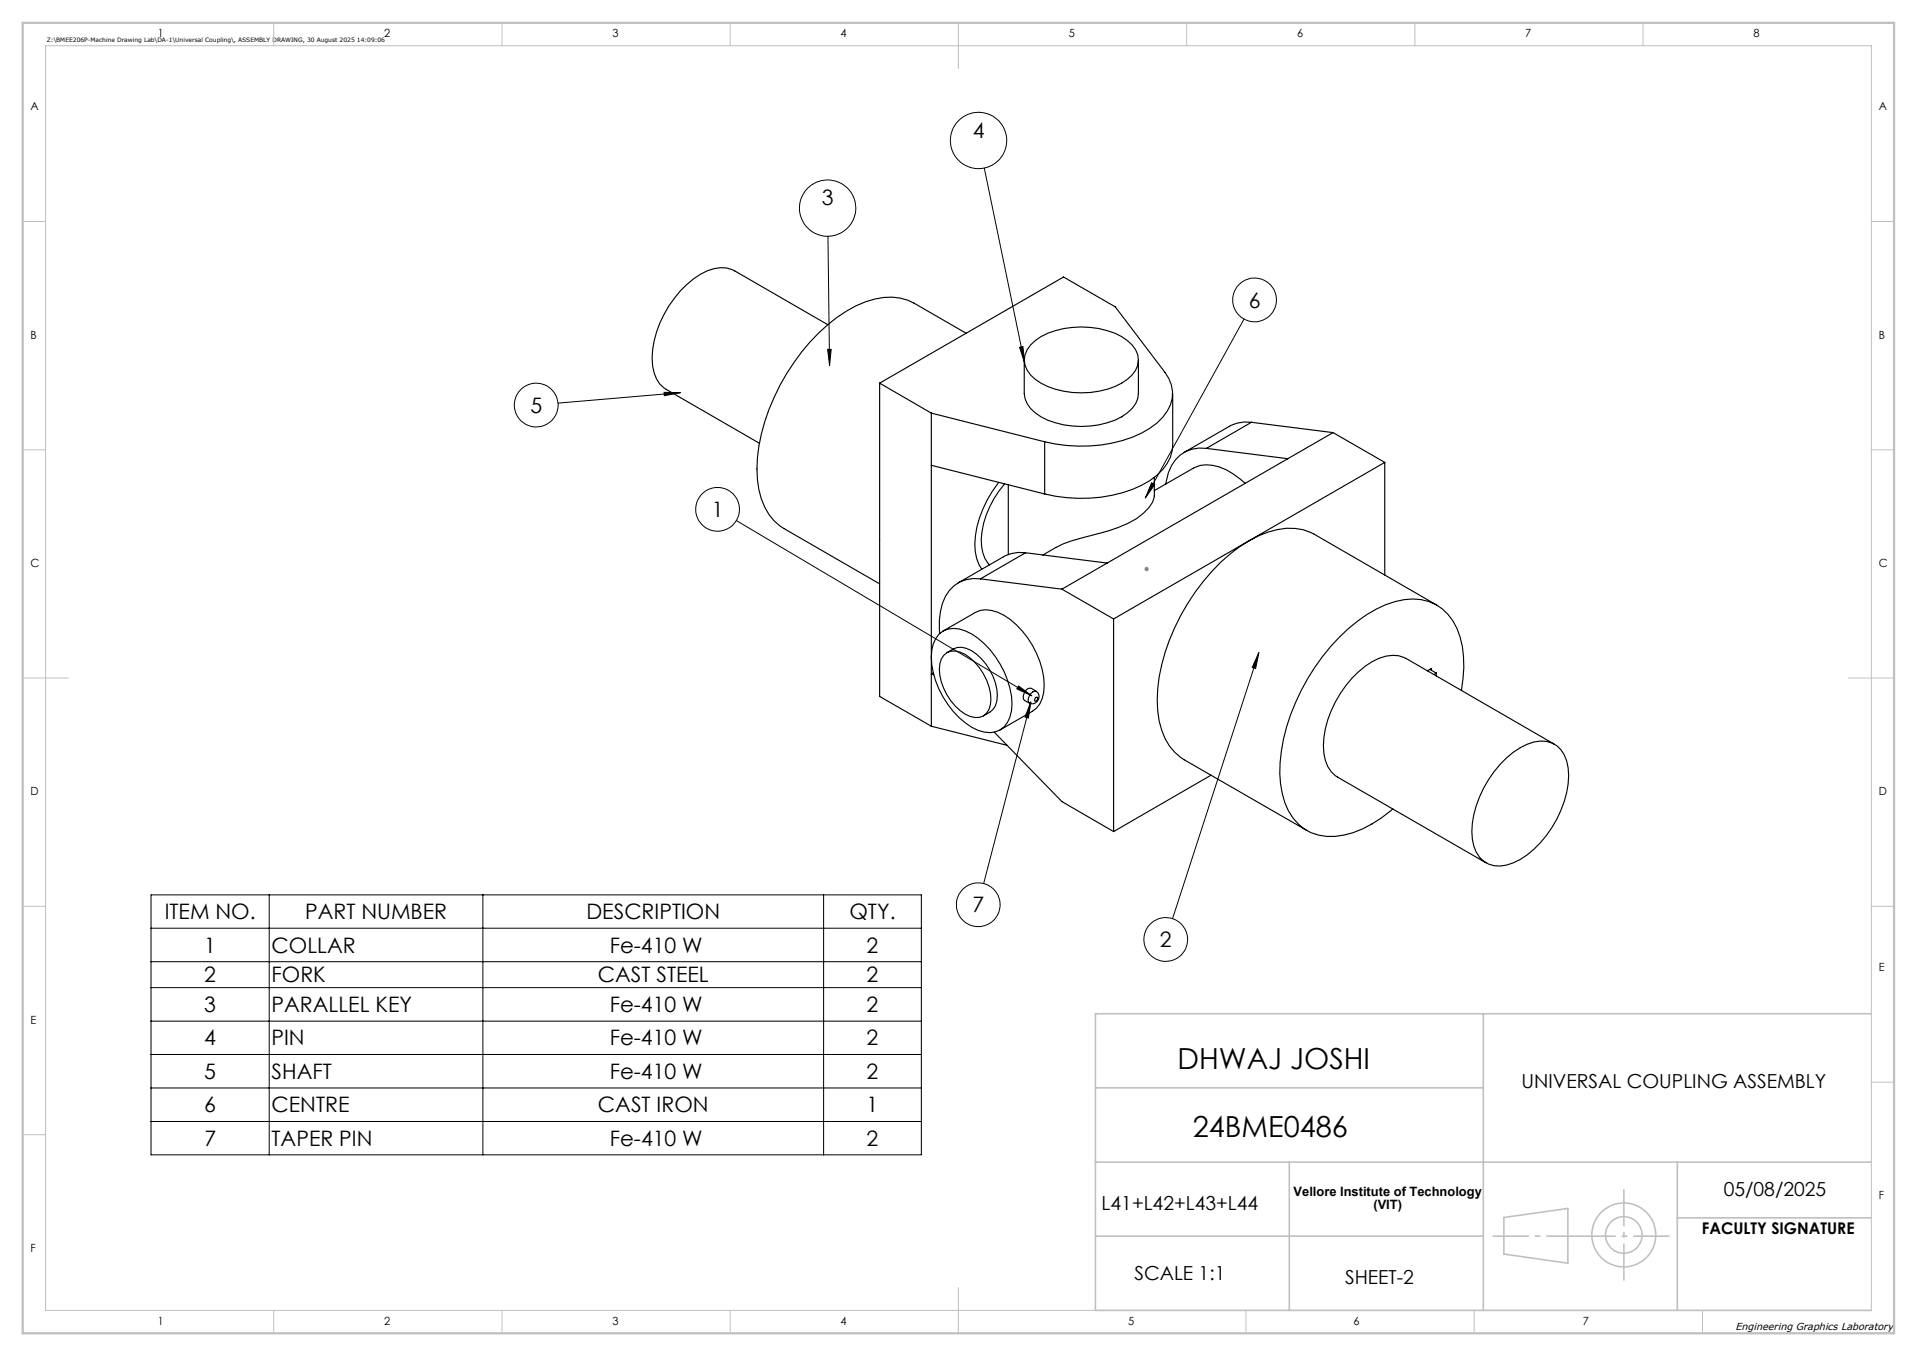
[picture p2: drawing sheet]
<svg xmlns="http://www.w3.org/2000/svg" width="420mm" height="297mm" viewBox="0 0 420 297" stroke-linecap="round" stroke-linejoin="round" font-family="sans-serif">
<g fill="none" stroke="#000" stroke-width=".25">
<path d="M181.4 71.1l-20.4-11.8a7.3 7.3 0 0 0-7.5 .8 23.2 23.2 0 0 0-10.6 18.3 7.3 7.3 0 0 0 3.1 6.9l20.4 11.8M211.7 73l-11.5-6.6a12.5 12.5 0 0 0-10.6-.3 35.3 35.3 0 0 0-15.7 13.3 43.2 43.2 0 0 0-8.1 23.3 16 16 0 0 0 3.8 11.3l2.2 1.8 20.9 12.1M224.4 78.8v7.4a6.2 6.2 0 0 0 3.7 5.1 19.5 19.5 0 0 0 17.6 0 6.6 6.6 0 0 0 3.7-5.1v-7.4M225.8 75.6a13.8 13.8 0 0 1 9.1-3.9 17.7 17.7 0 0 1 12.1 2.9 4.9 4.9 0 0 1 0 8.5 18.7 18.7 0 0 1-15.8 2.2 10.8 10.8 0 0 1-6.2-4.2 4.4 4.4 0 0 1 .8-5.5zM192.7 83.9l40.3-23.2 11.3 6.5 10.9 14.4a7.3 7.3 0 0 1-.5 9.8 20 20 0 0 1-11 5.6 34 34 0 0 1-14.8-.2M192.7 83.9l11.3 6.6M192.7 83.9v68.6l11.3 6.6M204 90.5l24.9 6.3M204 90.5v68.6M228.9 96.8v11.4M256.9 86.2v11.4a9.7 9.7 0 0 1-5 7.7 30.9 30.9 0 0 1-23 2.9M264.3 98.2a7.6 7.6 0 0 0-8.7 7.1l-.2 .7"/>
<path d="M264.3 98.2l17.9 2.3M274.2 92.5a7.6 7.6 0 0 0-4.9 .9l-9.9 5.7M274.2 92.5l-9.9 5.7M274.2 92.5l17.9 2.3M292.1 94.8l-9.9 5.7M292.1 94.8l11.3 6.5M204 101.9l24.9 6.3M218.8 105.7a23.7 23.7 0 0 0-5.2 13.5 9.2 9.2 0 0 0 1.5 5.5M220.1 106a20.1 20.1 0 0 0-5 13.7 6.4 6.4 0 0 0 1.7 4M220.9 106.2v15.2M231.4 119.9l-2.9 1.7M252.9 104.6v4.1a5.3 5.3 0 0 1-2.4 3.7 22.3 22.3 0 0 1-9.7 4.4l-2 .6a28.5 28.5 0 0 0-7.4 2.5"/>
<path d="M272.8 105.9a12.7 12.7 0 0 0-8.6-4.1l-1.3 .1-1.2 .5-8.8 5.1M273.7 118.4a42.6 42.6 0 0 0-16.3 19 34.4 34.4 0 0 0-3.4 20.5 12.1 12.1 0 0 0 5.4 8.5l26.9 15.5M273.7 118.4a16.3 16.3 0 0 1 11.8-2.4l2.4 1 26.9 15.5M273.7 118.4l-29.7 17.2M282.2 100.5l-39.6 22.8M303.4 101.3l-29.7 17.1M303.4 101.3v24.6M205.7 138.9a5 5 0 0 1 5.8-.7 18.5 18.5 0 0 1 9.8 12.5 8.9 8.9 0 0 1-1.3 8.5 5.1 5.1 0 0 1-5.8 .7 19 19 0 0 1-10.2-15.9 7.1 7.1 0 0 1 1.7-5.1zM206.6 138.2l7.1-4a5.5 5.5 0 0 1 4.8-.1 18.6 18.6 0 0 1 9.9 12.6 9 9 0 0 1-1.3 8.4l-.9 .7-7.1 4.1M214.8 126.8a7.6 7.6 0 0 0-8.7 7.1l-.3 1.9 .1 2.9M214.8 126.8l17.9 2.2M224.7 121.1a7.6 7.6 0 0 0-4.8 .9l-10 5.7"/>
<path d="M224.7 121.1l-9.9 5.7M224.7 121.1l17.9 2.2M232.7 129l11.3 6.6M242.6 123.3l-9.9 5.7M244 135.6v46.5M204 159.1l16.7 4.2M204.5 147.4l-.5 .2 .6 .2M206.8 143.5a3.1 3.1 0 0 1 3.6-.7 11.8 11.8 0 0 1 6.6 11.5 3.1 3.1 0 0 1-4.5 2.6 11.8 11.8 0 0 1-6.6-11.5l.3-1zM207.5 142.9a4.6 4.6 0 0 1 6.5 .4 12 12 0 0 1 4.4 10.2 4.2 4.2 0 0 1-3 3.3M226 150.8a1.67 1.67 0 0 0-1.8 2.1l.3 .5M226 150.8l1.1 .6a1.69 1.69 0 0 0-1.5 2.6l-1.1-.6M226.9 152.9l.3-.2a.47 .47 0 0 1 .1 .6 .47 .47 0 0 1-.6 .2z"/>
<path d="M227 151.4a1.49 1.49 0 0 1 .4 2 1.49 1.49 0 0 1-1.8 .6M313.3 146.6l1.4 .8M313.6 146.8v-.4l-.9 .5M314.7 147.4l-.6 .3M314.7 147.4v.7M320.2 151.2a23.9 23.9 0 0 0-1-13.5 10.3 10.3 0 0 0-11.5-6.4 24.6 24.6 0 0 0-12.3 6.4 45.9 45.9 0 0 0-14.9 29.3 18.6 18.6 0 0 0 2.8 12.2 10.3 10.3 0 0 0 11.1 3.7 25.2 25.2 0 0 0 10.8-5.7M217.8 160.4l14.9 15.2 11.3 6.5M265.3 169.8l-21.3 12.3M328.7 167.4a14 14 0 0 1 8.8-5.1 5.5 5.5 0 0 1 5.8 4.4 17.6 17.6 0 0 1-2.2 12.7 21.2 21.2 0 0 1-9.5 9.6 5.9 5.9 0 0 1-8.2-2.3 13.9 13.9 0 0 1 0-10.2 25 25 0 0 1 5.3-9.1zM340.6 163l-32.6-18.8a7.5 7.5 0 0 0-7.4 .7 23.4 23.4 0 0 0-10.7 18.4 7.3 7.3 0 0 0 3.2 6.9l32.5 18.8"/>
</g>
<g fill="none" stroke="#c0c0c0" stroke-width=".35">
<path d="M240 238.3h85M325 222v65M410 222h-170v65h170M240 254.5h170M282.5 254.5v32.5M367.5 254.5v32.5M240 270.8h85M329.5 266.7l14-2v12l-14-2zM367.5 266.7h42.5"/>
<circle cx="355.8" cy="270.5" r="7"/>
<circle cx="355.8" cy="270.5" r="4"/>
</g>
<path d="M250.7 124.6h1M250.9 124.3l.7 .7M251.2 124.1v1M251.6 124.3l-.7 .7" fill="none" stroke="#808080" stroke-width=".22"/>
<g fill="none" stroke="#000" stroke-width=".22">
<path d="M215.7 36.8l8.8 42.7M181.4 51.7l.4 28.4M181.3 76.5h.8l-.3 3.6zM223.4 76.1l.7-.2 .4 3.6zM272.6 69.9l-21.7 39.2M145.5 85.9l3.6 .1-3.5 .7zM149.1 86l-26.9 2.3M161.3 114l64.8 38.4M252.3 105.8l.7 .3-2.1 3zM223.2 150.2l2.9 2.2-3.3-1.5zM225.8 153.7l-10.3 39.8M225.8 153.7l-.5 3.6-.7-.2z"/>
<path d="M275.8 142.9l-18.9 58.3M275.8 142.9l-.7 3.5-.7-.2zM33.1 196h168.8v56.9h-168.8zM59 196v56.9M105.8 196v56.9M180.4 196v56.9M33.1 203.3h168.8M33.1 210.6h168.8M33.1 216.3h168.8M33.1 223.7h168.8M33.1 231h168.8M33.1 238.3h168.8"/>
<path d="M33.1 245.6h168.8"/>
<circle cx="214.4" cy="30.8" r="6.2"/>
<circle cx="181.3" cy="45.6" r="6.2"/>
<circle cx="274.9" cy="65.7" r="4.8"/>
<circle cx="117.5" cy="88.7" r="4.8"/>
<circle cx="157.2" cy="111.6" r="4.8"/>
<circle cx="214.3" cy="198.2" r="4.8"/>
<circle cx="255.4" cy="205.8" r="4.8"/>
</g>
<path d="M327 270.8h38.8" fill="none" stroke="#c0c0c0" stroke-width=".35" stroke-dasharray="15.2 1.3 1.3 1.3" stroke-dashoffset="7.3" stroke-linecap="butt"/>
<path d="M355.8 260.5v20" fill="none" stroke="#c0c0c0" stroke-width=".35" stroke-dasharray="15.2 1.3 1.3 1.3" stroke-dashoffset="7.1" stroke-linecap="butt"/>
<g fill="none" stroke="#c0c0c0" stroke-width=".22">
<path d="M10 10h400v277h-400zM60 5v5M110 5v5M160 5v5M210 5v10M260 5v5M310 5v5M360 5v5M5 48.5h5M410 48.5h5M5 98.5h5M410 98.5h5"/>
<path d="M5 148.5h10M405 148.5h10M5 198.5h5M410 198.5h5M410 237h5M5 248.5h5M60 287v5M110 287v5M160 287v5M210 282v10M273 287v5M323 287v5"/>
<path d="M373 287v5"/>
</g>
<path d="M5 5h410v287h-410z" fill="none" stroke="#c0c0c0" stroke-width=".5"/>
<path d="M223.4 76.1l.7-.2 .4 3.6zM223.2 150.2l2.9 2.2-3.3-1.5zM181.3 76.5h.8l-.3 3.6zM145.5 85.9l3.6 .1-3.5 .7zM252.3 105.8l.7 .3-2.1 3zM225.8 153.7l-.5 3.6-.7-.2zM275.8 142.9l-.7 3.5-.7-.2z" fill="#000"/>
<g font-size="6.3">
<text x="258" y="234.2">DHWAJ JOSHI</text>
<text x="261.3" y="249">24BME0486</text>
</g>
<g font-size="4.7">
<text x="213.1" y="30.2">4</text>
<text x="180" y="45">3</text>
<text x="273.6" y="67.4">6</text>
<text x="116.2" y="90.4">5</text>
<text x="155.9" y="113.2">1</text>
<text x="36.1" y="201.3">ITEM NO.</text>
<text x="66.8" y="201.3">PART NUMBER</text>
<text x="128.5" y="201.3">DESCRIPTION</text>
<text x="186.1" y="201.3">QTY.</text>
<text x="213" y="199.8">7</text>
<text x="44.8" y="208.6">1</text>
<text x="59.5" y="208.6">COLLAR</text>
<text x="133.6" y="208.6">Fe-410 W</text>
<text x="189.9" y="208.6">2</text>
<text x="254.1" y="207.4">2</text>
<text x="44.8" y="215.1">2</text>
<text x="59.5" y="215.1">FORK</text>
<text x="131" y="215.1">CAST STEEL</text>
<text x="189.9" y="215.1">2</text>
<text x="44.8" y="221.6">3</text>
<text x="59.5" y="221.6">PARALLEL KEY</text>
<text x="133.6" y="221.6">Fe-410 W</text>
<text x="189.9" y="221.6">2</text>
<text x="44.8" y="229">4</text>
<text x="59.5" y="229">PIN</text>
<text x="133.6" y="229">Fe-410 W</text>
<text x="189.9" y="229">2</text>
<text x="44.8" y="236.3">5</text>
<text x="59.5" y="236.3">SHAFT</text>
<text x="133.6" y="236.3">Fe-410 W</text>
<text x="189.9" y="236.3">2</text>
<text x="44.8" y="243.6">6</text>
<text x="59.5" y="243.6">CENTRE</text>
<text x="131" y="243.6">CAST IRON</text>
<text x="189.9" y="243.6">1</text>
<text x="44.8" y="250.9">7</text>
<text x="59.5" y="250.9">TAPER PIN</text>
<text x="133.6" y="250.9">Fe-410 W</text>
<text x="189.9" y="250.9">2</text>
</g>
<g font-size="4.2">
<text x="333.4" y="238.3">UNIVERSAL COUPLING ASSEMBLY</text>
<text x="377.7" y="262">05/08/2025</text>
<text x="241.4" y="265.1">L41+L42+L43+L44</text>
<text x="248.5" y="280.3">SCALE 1:1</text>
<text x="294.7" y="281.3">SHEET-2</text>
</g>
<text font-size="3.5" x="372.9" y="270.3">FACULTY SIGNATURE</text>
<g font-size="2.8">
<text x="283.4" y="262">Vellore Institute of Technology</text>
<text x="300.9" y="264.8">(VIT)</text>
</g>
<g font-size="2.5">
<text x="34.6" y="8.2">1</text>
<text x="84.2" y="8.2">2</text>
<text x="134.2" y="8.2">3</text>
<text x="184.2" y="8.2">4</text>
<text x="234.2" y="8.2">5</text>
<text x="284.2" y="8.2">6</text>
<text x="334.2" y="8.2">7</text>
<text x="384.2" y="8.2">8</text>
<text x="6.7" y="24.2">A</text>
<text x="411.7" y="24.2">A</text>
<text x="6.7" y="74.2">B</text>
<text x="411.7" y="74.2">B</text>
<text x="6.7" y="124.2">C</text>
<text x="411.7" y="124.2">C</text>
<text x="6.7" y="174.2">D</text>
<text x="411.7" y="174.2">D</text>
<text x="411.7" y="212.7">E</text>
<text x="6.7" y="224.2">E</text>
<text x="411.7" y="262.7">F</text>
<text x="6.7" y="274.2">F</text>
<text x="34.6" y="290.2">1</text>
<text x="84.2" y="290.2">2</text>
<text x="134.2" y="290.2">3</text>
<text x="184.2" y="290.2">4</text>
<text x="247.2" y="290.2">5</text>
<text x="296.5" y="290.2">6</text>
<text x="346.8" y="290.2">7</text>
</g>
<text font-size="2.2" x="380.2" y="291.4">Engineering Graphics Laboratory</text>
<text font-size="1.3" x="10.2" y="9.3">Z:\BMEE206P-Machine Drawing Lab\DA-1\Universal Coupling\, ASSEMBLY DRAWING, 30 August 2025 14:09:06</text>
</svg>
